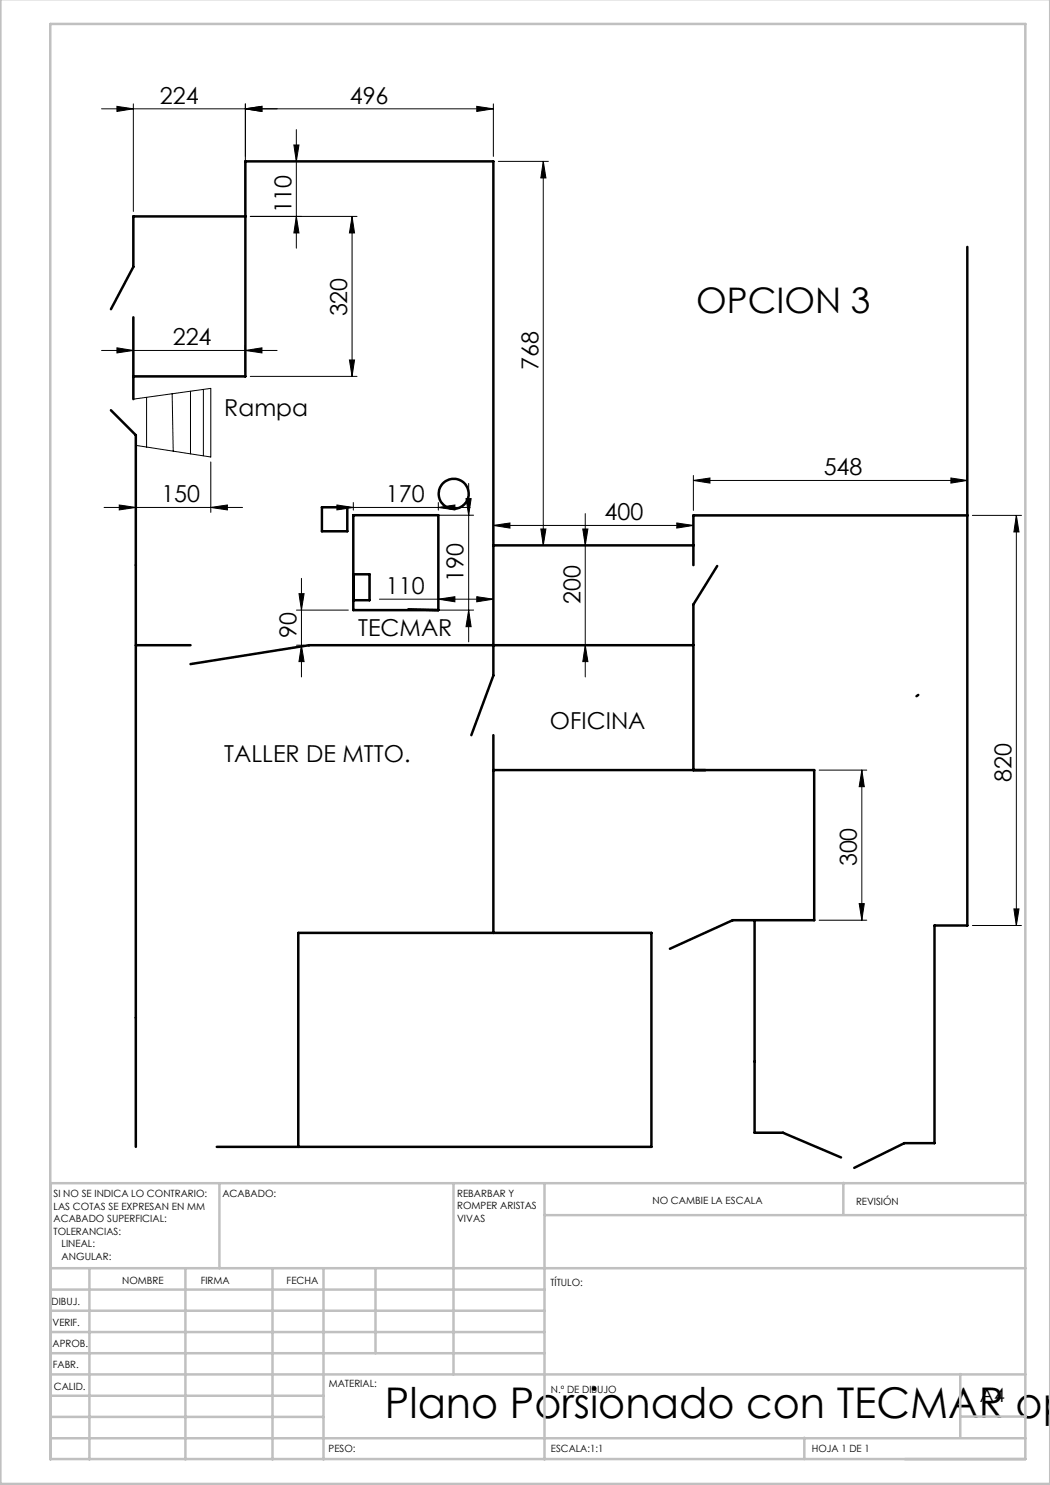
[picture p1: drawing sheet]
<svg xmlns="http://www.w3.org/2000/svg" width="210mm" height="297mm" viewBox="0 0 210 297" stroke-linecap="round" stroke-linejoin="round" font-family="sans-serif">
<g fill="none" stroke="#000" stroke-width=".2">
<path d="M23.4 21.3l3.3 .5-3.3 .5zM26.7 20.8v21.5M49.1 21.8l3.3-.5v1zM49.1 20.8v21.5M50.1 32.3h10.2M58.8 29h1l-.5 3.3zM59.3 25.9v23.7M95.4 21.3l3.3 .5-3.3 .5zM98.7 21.8h-78.4M98.7 20.8v10.5M99.7 32.3h10M108.7 32.3v76.8"/>
<path d="M108.7 32.3l.5 3.3h-1zM50.1 43.3h21.3M59.3 43.3l.5 3.3h-1zM70.4 43.3v32M70.4 43.3l.5 3.3h-1zM20.3 70.1h35.1M23.4 69.6l3.3 .5-3.3 .5zM26.7 79.8l15.5-2.1v13.7l-15-2.3M26.7 69.1v5.2M29.3 79.5v9.9M34.4 78.8l.2 11.4M38.1 78.2v12.6"/>
<path d="M40.7 77.9v13.3M49.1 70.1l3.3-.5v1zM49.1 69.1v5.2M50.1 75.3h21.3M69.9 72h1l-.5 3.3zM42.2 92.4v10.1M93.2 99.7h1l-.5 3.3zM93.7 96.7v31.7M138.7 96.1l3.3-.5v1zM138.7 95.1v7M138.7 96.1h54.8M190.2 95.6l3.3 .5-3.3 .5z"/>
<path d="M193.5 95.1v7M20.8 101.5h27.7M23.8 101l3.4 .5-3.4 .5zM42.2 101.5l3.3-.5v1zM59.8 118.7h1l-.5 3.3zM60.3 115.7v19.7M64.3 101.5h29.7M67.4 101l3.3 .5-3.3 .5zM70.7 100.5v1.5M71.7 103h23M75.9 119.8h22.8M87.7 101.5l3.3-.5v1z"/>
<path d="M87.7 119.8l3.3-.5v1.1zM87.7 100.5v1.5M95.4 119.3l3.3 .5-3.3 .6zM98.7 105.1l3.3-.5v1zM98.7 104.1v4M98.7 105.1h40M99.7 109.1h10M108.2 105.8h1l-.5 3.3zM116.6 105.8h1l-.5 3.3zM117.1 102.7v32.7M135.4 104.6l3.3 .5-3.3 .5zM138.7 104.1v4"/>
<path d="M194.5 103.1h9.8M203.3 103.1v82M203.3 103.1l.5 3.3h-1zM59.3 122h10.4M59.3 129h1.5M60.3 129l.5 3.3h-1zM71.7 122h23M93.7 122l.5 3.3h-1zM117.1 129l.5 3.3h-1zM163.8 154h9.6M172.4 154v30M172.4 154l.5 3.3h-1.1z"/>
<path d="M163.8 184h9.6M171.8 180.7h1.1l-.5 3.3zM194.5 185.1h9.8M202.8 181.8h1l-.5 3.3z"/>
</g>
<g fill="none" stroke="#000" stroke-width=".5">
<path d="M49.1 43.3h-22.4v10.1l-4.5 8.4M193.5 49.4v135.7h-6.6v43.5h-6l-10 5M26.7 75.3h22.4v-43h49.6v102.8l-4.4 11.9M26.7 63.5v16.3M22.2 82.1l5 4.9v142.4M64.4 101.5h5.1v4.8h-5.1zM70.7 103h17v19h-17zM70.7 114.9h3.2v5.1h-3.2M98.7 109.1h40M143.4 113.2l-4.7 7.7v33.1M193.5 103.1h-54.8v9.9M27.2 129h10.9"/>
<path d="M81.7 121.9l6 .1M138.7 129h-76.9l-23.7 3.8M183.7 139l-.4 .2M98.7 147v39.6M98.7 154h64.1v30h-16.3l-12.5 5.8M150.9 184v42.6h5.7l11.6 4.9M43.4 229.4h86.9v-42.8h-70.6v42.8"/>
<circle cx="90.7" cy="98.8" r="3"/>
</g>
<g fill="none" stroke="#c0c0c0" stroke-width=".5">
<path d="M.1 -.1v296.9h209.9v-296.9M10.1 4.8h195v287h-195zM43.9 236.6v17M90.7 236.6v38.3M108.9 236.6v55.3M168.7 236.6v6.3M205.1 236.6h-195v55.3M10.1 253.6h195M10.1 257.9h98.8M17.9 253.6v38.3M37.1 253.6v38.3M54.5 253.6v38.3"/>
<path d="M64.7 253.6v38.3M75.1 253.6v17M108.9 243h96.2M10.1 270.6h98.8M10.1 266.4h98.8M10.1 262.1h98.8M10.1 279.1h54.6M10.1 274.9h195M192.1 274.8v12.7M10.1 287.7h195M10.1 283.4h54.6M160.9 287.5v4.3"/>
<path d="M192.1 283.3h13"/>
</g>
<g fill="#000">
<path d="M23.4 21.3l3.3 .5-3.3 .5zM49.1 21.8l3.3-.5v1z"/>
<path d="M49.1 21.8l3.3-.5v1zM95.4 21.3l3.3 .5-3.3 .5z"/>
<path d="M59.3 43.3l.5 3.3h-1zM58.8 29h1l-.5 3.3z"/>
<path d="M70.4 43.3l.5 3.3h-1zM69.9 72h1l-.5 3.3zM108.7 32.3l.5 3.3h-1zM108.2 105.8h1l-.5 3.3z"/>
<path d="M49.1 70.1l3.3-.5v1zM23.4 69.6l3.3 .5-3.3 .5z"/>
<path d="M138.7 96.1l3.3-.5v1zM190.2 95.6l3.3 .5-3.3 .5zM67.4 101l3.3 .5-3.3 .5zM87.7 101.5l3.3-.5v1zM87.7 119.8l3.3-.5v1.1zM95.4 119.3l3.3 .5-3.3 .6z"/>
<path d="M23.8 101l3.4 .5-3.4 .5zM42.2 101.5l3.3-.5v1z"/>
<path d="M98.7 105.1l3.3-.5v1zM135.4 104.6l3.3 .5-3.3 .5z"/>
<path d="M116.6 105.8h1l-.5 3.3zM117.1 129l.5 3.3h-1z"/>
<path d="M203.3 103.1l.5 3.3h-1zM202.8 181.8h1l-.5 3.3zM172.4 154l.5 3.3h-1.1zM171.8 180.7h1.1l-.5 3.3zM59.8 118.7h1l-.5 3.3zM60.3 129l.5 3.3h-1z"/>
<path d="M93.7 122l.5 3.3h-1zM93.2 99.7h1l-.5 3.3z"/>
</g>
<text font-size="8.5" x="77" y="283.5">Plano Porsionado con TECMAR op</text>
<text font-size="7.1" x="139.2" y="62.6">OPCION 3</text>
<g font-size="4.7">
<text x="32" y="20.7">224</text>
<text x="70" y="20.7">496</text>
<text x="58.3" y="42.7" transform="rotate(-90 58.3 42.7)">110</text>
<text x="69.4" y="63.3" transform="rotate(-90 69.4 63.3)">320</text>
<text x="34.5" y="69.1">224</text>
<text x="107.7" y="73.9" transform="rotate(-90 107.7 73.9)">768</text>
<text x="44.9" y="83.3">Rampa</text>
<text x="164.7" y="95.1">548</text>
<text x="32.3" y="100.5">150</text>
<text x="77.2" y="100.5">170</text>
<text x="120.9" y="104.1">400</text>
<text x="77.2" y="118.8">110</text>
<text x="92.7" y="116.4" transform="rotate(-90 92.7 116.4)">190</text>
<text x="116.1" y="120.8" transform="rotate(-90 116.1 120.8)">200</text>
<text x="59.3" y="127.7" transform="rotate(-90 59.3 127.7)">90</text>
<text x="71.6" y="127.2">TECMAR</text>
<text x="110" y="145.7">OFICINA</text>
<text x="44.9" y="152.5">TALLER DE MTTO.</text>
<text x="202.3" y="156.3" transform="rotate(-90 202.3 156.3)">820</text>
<text x="171.4" y="173.3" transform="rotate(-90 171.4 173.3)">300</text>
</g>
<text font-size="3.9" x="196" y="280.4">A4</text>
<g font-size="2">
<text x="10.7" y="239.5">SI NO SE INDICA LO CONTRARIO:</text>
<text x="44.5" y="239.5">ACABADO:</text>
<text x="91.4" y="239.4">REBARBAR Y</text>
<text x="10.7" y="242">LAS COTAS SE EXPRESAN EN MM</text>
<text x="10.7" y="244.5">ACABADO SUPERFICIAL:</text>
<text x="91.4" y="241.9">ROMPER ARISTAS</text>
<text x="91.4" y="244.4">VIVAS</text>
<text x="130.5" y="240.8">NO CAMBIE LA ESCALA</text>
<text x="171.2" y="241">REVISIÓN</text>
<text x="10.7" y="247">TOLERANCIAS:</text>
<text x="12.3" y="249.5">LINEAL:</text>
<text x="12.3" y="252">ANGULAR:</text>
<text x="24.4" y="256.9">NOMBRE</text>
<text x="40.1" y="256.8">FIRMA</text>
<text x="57.3" y="256.8">FECHA</text>
<text x="110.1" y="257.1">TÍTULO:</text>
<text x="10.3" y="260.9">DIBUJ.</text>
<text x="10.5" y="269.3">APROB.</text>
<text x="10.5" y="265.2">VERIF.</text>
<text x="10.6" y="273.6">FABR.</text>
<text x="10.8" y="278">CALID.</text>
<text x="65.8" y="277.4">MATERIAL:</text>
<text x="110.2" y="278.5">N.º DE DIBUJO</text>
<text x="65.7" y="290.4">PESO:</text>
<text x="110.2" y="290.5">ESCALA:1:1</text>
<text x="162.4" y="290.4">HOJA 1 DE 1</text>
</g>
</svg>
